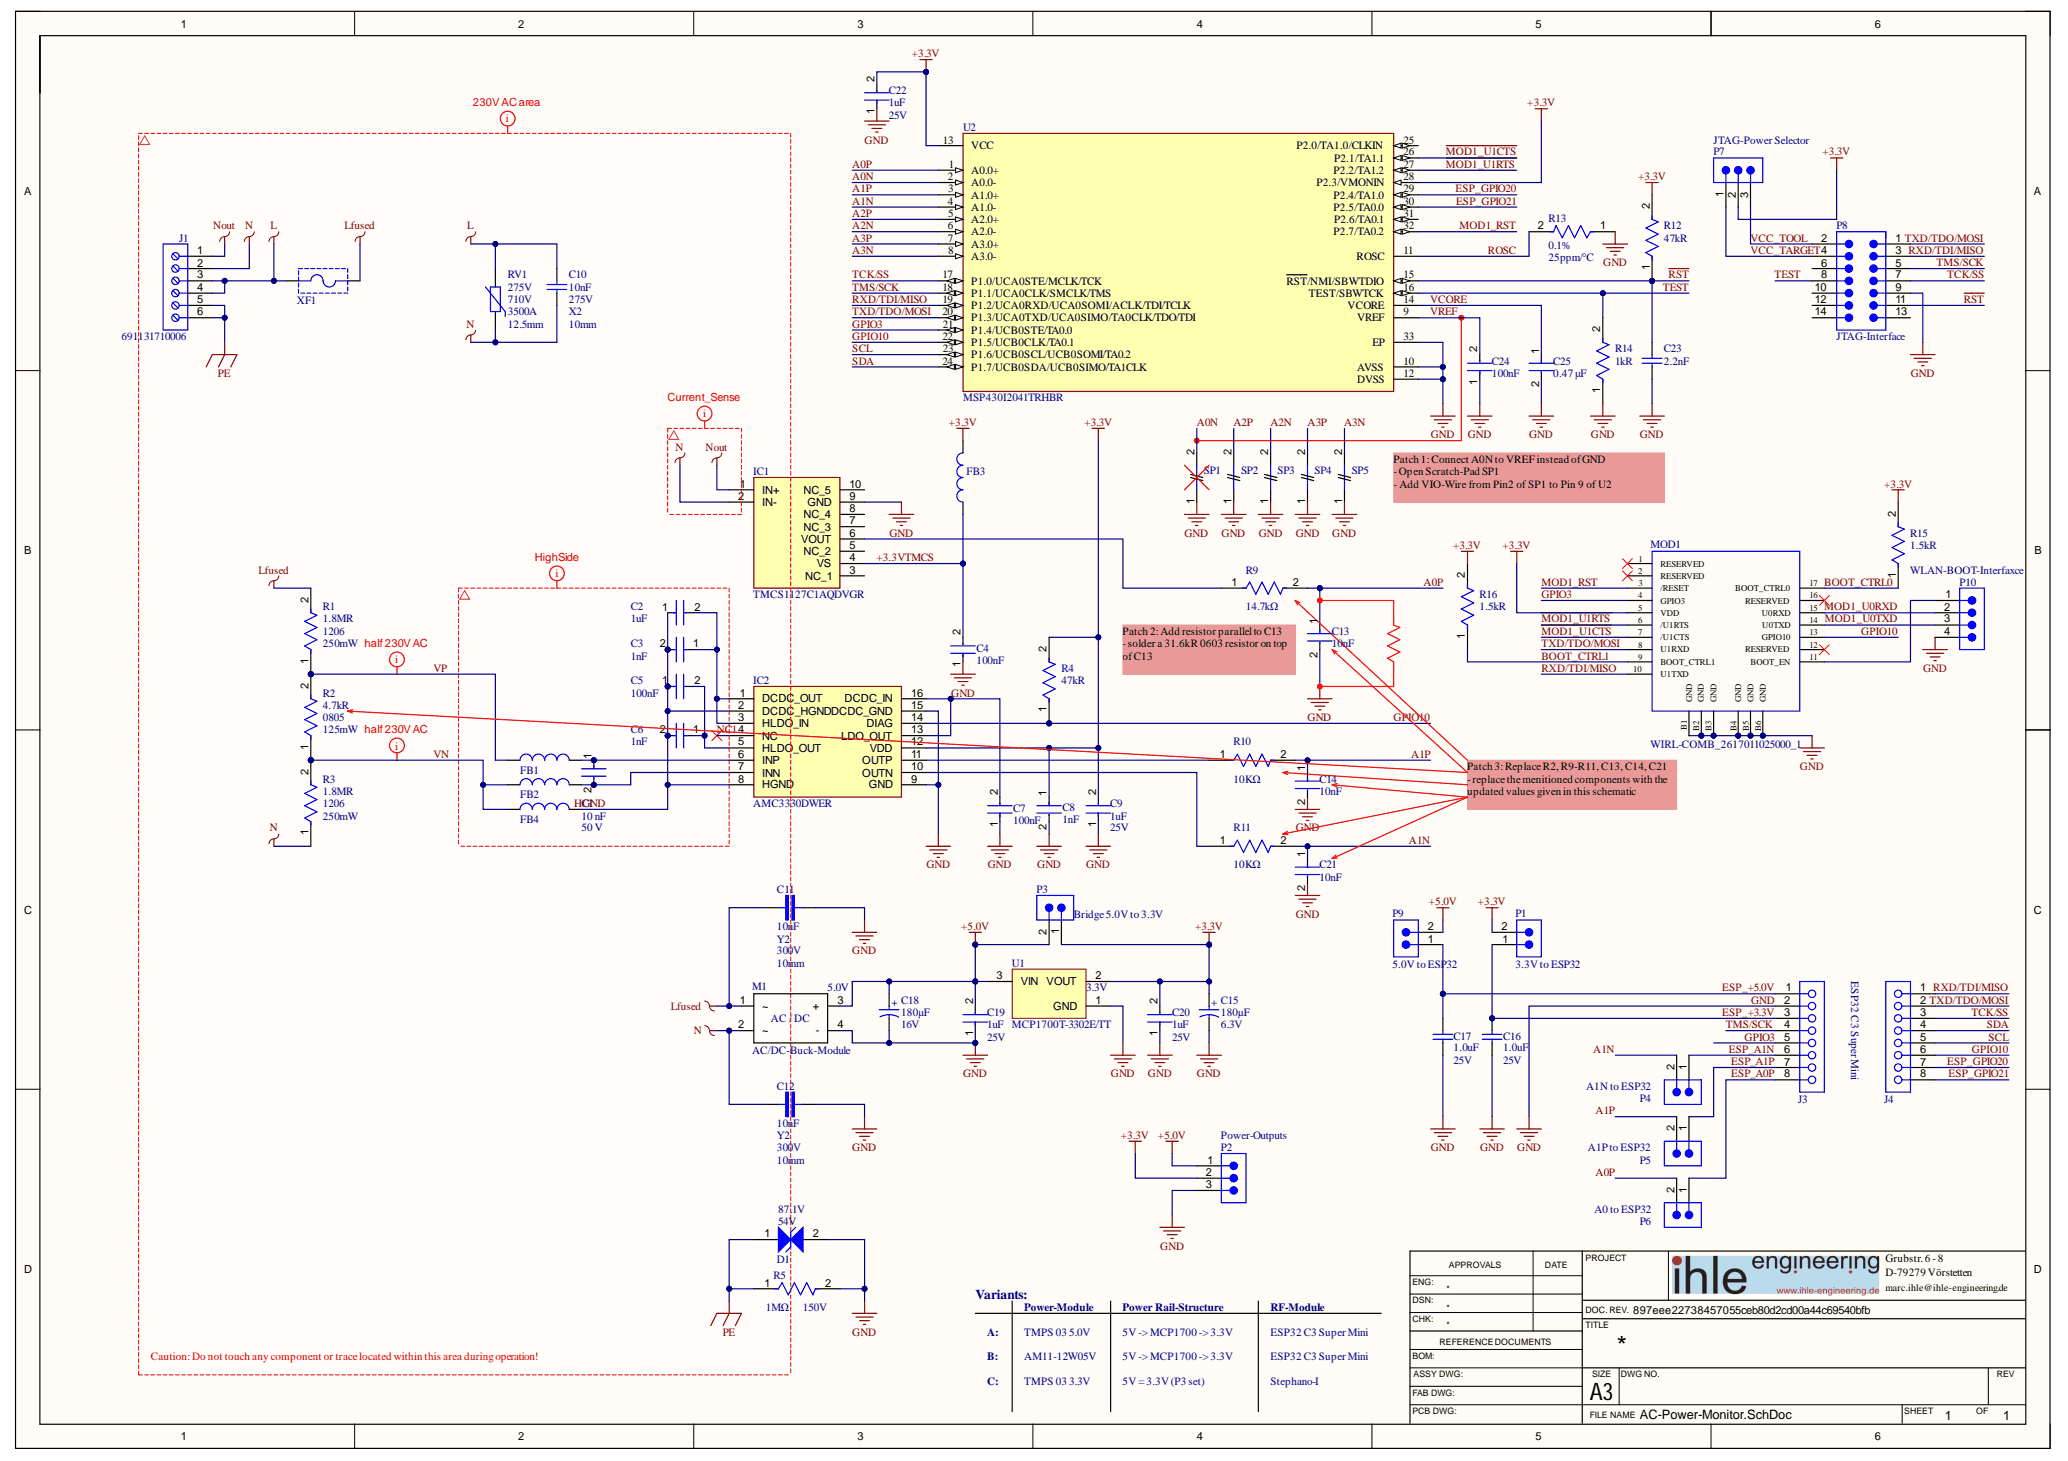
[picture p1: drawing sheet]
# Altium project AC-Power-Monitor.PrjPcb
1 sheet, 69 parts. Net scope: global (net labels, ports and power ports of the same name join across sheets).
Board file: AC-Power-Monitor.PcbDoc

## Sheet AC-Power-Monitor.SchDoc
size 420 x 297 mm; SheetNumber: 1; SheetTotal: 1; SPICEModelCacheGCRRSSDM: <root> / <DocumentId>GCRRSSDM</DocumentId> / <CacheFrame Number="0"> / <Model Name="0402_74269244182_1800ohm" Kind="CKT"> / <Text>******* / .subckt 0402_74269244182_1800ohm 1 2 / Rp 1 2 2726.742 / Cp 1 2 0.053399989p / Rs 1 N3 1.91 / L1 N3 2 3.050897u / .ends 0402_74269244182_1800ohm</Text> / </Model> / <Model Name="890324023006cs_10nf" Kind="CKT"> / <Text>******* / .subckt 890324023006CS_10nF 1 2 / Rser 1 3 0.135 / Lser 2 4 0.000000006652 / C1 3 4 0.00000001 / Rpar 3 4 30000000000 / .ends 890324023006CS_10nF</Text> / </Model> / <Model Name="875075155001_180uf" Kind="CKT"> / <Text>************************************************** / * Manufacturer:          Wurth Elektronik / * Kinds:                 Aluminum Polymer Capacitors / * Matchcode:             WCAP-PSLC / * Library Type:          LTspice / * Version:               rev22a / * Created/modified by:   Ella / * Date and Time:         6/1/2022 / * Team:                  eiSos EDA Service / * Contact:               libraries@we-online.com / ************************************************** / * Copyright(C) 2022 WÃ¼rth Elektronik eiSos GmbH &amp; Co. KG / * All Rights Reserved. / ************************************************** / * Disclaimer: While WÃ¼rth Elektronik eiSos has made every reasonable effort to ensure the accuracy / * of the simulation models provided, WÃ¼rth Elektronik eiSos does not guarantee the exemption of error on / * the simulation models, nor does WÃ¼rth Elektronik eiSos guarantee that the simulation model is current. / * WÃ¼rth Elektronik eiSos reserves the right to make any adjustments at any time without notice. / * WÃ¼rth Elektronik eiSos expressly disclaims all implied warranties regarding this simulation model. / ************************************************** / .subckt 875075155001_180uF 1 2 / Rser 1 3 0.0135478480891 / Lser 2 4 4.02110962E-09 / C1 3 4 0.00018 / Rpar 3 4 27777.7777777778 / .ends 875075155001_180uF</Text> / </Model> / <Model Name="875075355001_180uf" Kind="CKT"> / <Text>******* / .subckt 875075355001_180uF 1 2 / Rser 1 3 0.0104669984726 / Lser 2 4 3.95005494E-09 / C1 3 4 0.00018 / Rpar 3 4 27777.7777777778 / .ends 875075355001_180uF</Text> / </Model> / </CacheFrame> / </root>

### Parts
C1  value 10 nF  Voltage Rating: 50 V  [FP-CC0603-DA-MFG]  (hidden comment: CC0603KRX7R9BB103)
C2  Capacitance: 1uF  [FP-CGA3E-0_3-0_1-IPC_B]  (hidden comment: CGA3E1X7R1E105K080AC)
C3  Capacitance: 1nF  [FP-0603-L_1_6_0_15-W_0_81-IPC_B]  (hidden comment: 06035C102KAT2A)
C4  Capacitance: 100nF  [FP-CGA3E-0_3-0_1-IPC_A]  (hidden comment: CGA3E2X7R1H104K080AA)
C5  Capacitance: 100nF  [FP-CGA3E-0_3-0_1-IPC_C]  (hidden comment: CGA3E2X7R1H104K080AA)
C6  Capacitance: 1nF  [FP-0603-L_1_6_0_15-W_0_81-IPC_B]  (hidden comment: 06035C102KAT2A)
C7  Capacitance: 100nF  [FP-CGA3E-0_3-0_1-IPC_A]  (hidden comment: CGA3E2X7R1H104K080AA)
C8  Capacitance: 1nF  [FP-0603-L_1_6_0_15-W_0_81-IPC_A]  (hidden comment: 06035C102KAT2A)
C9  Capacitance: 1uF  Voltage Rating: 25V  [FP-CGA3E-0_3-0_1-IPC_A]  (hidden comment: CGA3E1X7R1E105K080AC)
C10  Pitch: 10mm  Rated Voltage (AC): 275V  Safty Class: X2  [WCAP-FTX2_L13W5H11_CS]  (hidden comment: 10nF)
C11  Capacitance: 10nF  Safty Class: Y2  Voltage (AC): 300V  Pitch: 10mm  [MKY22W2]  (hidden comment: MKY22W21003I00)
C12  Capacitance: 10nF  Safty Class: Y2  Voltage (AC): 300V  Pitch: 10mm  [MKY22W2]  (hidden comment: MKY22W21003I00)
C13  Capacitance: 10nF  [FP-0603-L_1_6_0_15-W_0_81-IPC_B]  (hidden comment: 06035C103KAT4A)
C14  Capacitance: 10nF  [FP-0603-L_1_6_0_15-W_0_81-IPC_B]  (hidden comment: 06035C103KAT4A)
C15  Rated Voltage (DC): 6.3V  [WCAP-PSLC_D8H11.7]  (hidden comment: 180µF)
C16  Capacitance: 1.0uF  Rated Voltage: 25V  [CAPC1608X87X35LL15T15]  (hidden comment: C0603C105K3RACTU)
C17  Capacitance: 1.0uF  Rated Voltage: 25V  [CAPC1608X87X35LL15T15]  (hidden comment: C0603C105K3RACTU)
C18  Rated Voltage (DC): 16V  [WCAP-PSLC_D8H11.7]  (hidden comment: 180µF)
C19  Capacitance: 1uF  Voltage Rating: 25V  [FP-CGA3E-0_3-0_1-IPC_A]  (hidden comment: CGA3E1X7R1E105K080AC)
C20  Capacitance: 1uF  Voltage Rating: 25V  [FP-CGA3E-0_3-0_1-IPC_A]  (hidden comment: CGA3E1X7R1E105K080AC)
C21  Capacitance: 10nF  [FP-0603-L_1_6_0_15-W_0_81-IPC_B]  (hidden comment: 06035C103KAT4A)
C22  Capacitance: 1uF  Voltage Rating: 25V  [FP-CGA3E-0_3-0_1-IPC_B]  (hidden comment: CGA3E1X7R1E105K080AC)
C23  Capacitance: 2.2nF  [WCAP-CSGP_0603_L1.6W0.8H0.8_Reflow]  (hidden comment: 885012206085)
C24  Capacitance: 100nF  [FP-CGA3E-0_3-0_1-IPC_B]  (hidden comment: CGA3E2X7R1H104K080AA)
C25  value 0.47 μF  [FP-C0603C-CF-IPC_B]  (hidden comment: C0603C474K4RACTU)
D1  Clamping Voltage: 87.1V  Operating Voltage (DC): 54V  [WE-TVSP_DO-214AC_Bidirectional]  (hidden comment: 400W, 54VDC)
FB1  1800Ohm  [WE-TMSB_0402_HF/HS/WB]  (value not drawn)
FB2  1800Ohm  [WE-TMSB_0402_HF/HS/WB]  (value not drawn)
FB3  1800Ohm  [WE-TMSB_0402_HF/HS/WB]  (value not drawn)
FB4  1800Ohm  [WE-TMSB_0402_HF/HS/WB]  (value not drawn)
IC1  TMCS1127C1AQDVGR  [TMCS1127C1AQDVGR]
IC2  AMC3330DWER  [SOIC127P1030X265-16N]
J1  691131710006  [691131710006]
J3  61300811821  [61300811821]  (value not drawn)
J4  61300811821  [61300811821]  (value not drawn)
M1  AC/DC-Buck-Module  Output Voltage: 5.0V  [TMPS 03]
MOD1  WIRL-COMB_2617011025000_1  [WE-FP-7]
P1  Purpose: 3.3V to ESP32  [61300211121]  (hidden comment: 61300211121)
P2  Purpose: Power-Outputs  [61300311121]  (hidden comment: 61300311121)
P3  Purpose: Bridge 5.0V to 3.3V  [61300211121]  (hidden comment: 61300211121)
P4  Purpose: A1N to ESP32  [61300211121]  (hidden comment: 61300211121)
P5  Purpose: A1P to ESP32  [61300211121]  (hidden comment: 61300211121)
P6  Purpose: A0 to ESP32  [61300211121]  (hidden comment: 61300211121)
P7  Purpose: JTAG-Power Selector  [61300311121]  (hidden comment: 61300311121)
P8  Purpose: JTAG-Interface  [61301421121]  (hidden comment: 61301421121)
P9  Purpose: 5.0V to ESP32  [61300211121]  (hidden comment: 61300211121)
P10  Purpose: WLAN-BOOT-Interfaxce  [61300411121]  (hidden comment: 61300411121)
R1  Power Rating: 250mW  Case/Package: 1206  Resistance: 1.8MR  [FP-RK73H2B-IPC_B]  (hidden comment: RK73H2BTTD1804F)
R2  Case/Package: 0805  Max Power Dissipation: 125mW  Resistance: 4.7kR  [FP-CRCW0805-e3-IPC_B]  (hidden comment: CRCW08054K70FKEA)
R3  Power Rating: 250mW  Case/Package: 1206  Resistance: 1.8MR  [FP-RK73H2B-IPC_B]  (hidden comment: RK73H2BTTD1804F)
R4  Resistance: 47kR  [FP-CRCW0603-e3-IPC_B]  (hidden comment: CRCW060347K0FKEA)
R5  value 1MΩ  Voltage Rating: 150V  [FP-CRGCQ0805-IPC_C]  (hidden comment: CRGCQ0805F1M0)
R9  value 14.7kΩ  [FP-ERA3A-IPC_B]  (hidden comment: ERA-3AEB1472V)
R10  value 10KΩ  [FP-RN731J-IPC_B]  (hidden comment: RN73C1J10KBTG)
R11  value 10KΩ  [FP-RN731J-IPC_B]  (hidden comment: RN73C1J10KBTG)
R12  Resistance: 47kR  [FP-KTR03-IPC_C]  (hidden comment: KTR03EZPF4702)
R13  Tolerance: 0.1%  Temperature Coefficient: 25ppm/°C  [FP-CPF0603-MFG]  (hidden comment: CPF0603B20KE1)
R14  Resistance: 1kR  [FP-AC0603-IPC_B]  (hidden comment: AC0603FR-071KL)
R15  Resistance: 1.5kR  [FP-CRCW0603-e3-IPC_A]  (hidden comment: CRCW06031K50FKEA)
R16  Resistance: 1.5kR  [FP-CRCW0603-e3-IPC_A]  (hidden comment: CRCW06031K50FKEA)
RV1  Diameter: 12.5mm  Clamping Voltage: 710V  Operating Voltage (AC): 275V  (Reverse) Peak Pulse Current: 3500A  [D12.5W6.5H16P1.3]  (hidden comment: 275VAC, 350VDC)
SP1  Scratch_NetTie  [Scratch_NetTie_0603]  (value not drawn)  (net tie, no BOM)
SP2  Scratch_NetTie  [Scratch_NetTie_0603]  (value not drawn)  (net tie, no BOM)
SP3  Scratch_NetTie  [Scratch_NetTie_0603]  (value not drawn)  (net tie, no BOM)
SP4  Scratch_NetTie  [Scratch_NetTie_0603]  (value not drawn)  (net tie, no BOM)
SP5  Scratch_NetTie  [Scratch_NetTie_0603]  (value not drawn)  (net tie, no BOM)
U1  MCP1700T-3302E/TT  Output Voltage: 3.3V  [SOT-23-TT3_L]
U2  MSP430I2041TRHBR  [FP-RHB0032M-MFG]
XF1  696106003002  [696106003002]  (value not drawn)

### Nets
+3.3V: C8.1 C9.2 C15.1(P) C20.2 C22.2 FB3.2 IC2.12(VDD) MOD1.5(VDD) P1.2 P2.2 P3.1 P7.2 R4.2 R12.2 R15.2 R16.2 U1.2(VOUT) U2.13(VCC) U2.28(P2.3/VMONIN)
+5.0V: C18.1(P) C19.2 M1.3(+) P2.1 P3.2 P9.2 U1.3(VIN)
GND: C4.1 C7.1 C8.2 C9.1 C11.2 C12.2 C13.2 C14.2 C15.2(N) C16.1 C17.1 C18.2(N) C19.1 C20.1 C21.2 C22.1 C23.1 C24.1 C25.2 D1.2 IC1.9(GND) IC2.9(GND) IC2.15(DCDC_GND) J3.2 M1.4(-) MOD1.B1(GND) MOD1.B2(GND) MOD1.B3(GND) MOD1.B4(GND) MOD1.B5(GND) MOD1.B6(GND) P2.3 P8.9 P10.4 R5.2 R13.1 R14.1 SP1.1 SP2.1 SP3.1 SP4.1 SP5.1 U1.1(GND) U2.10(AVSS) U2.12(DVSS) U2.33(EP)
L: C10.2 J1.3 J1.4 RV1.2 XF1.1
Lfused: C11.1 M1.1 R1.2 XF1.2
N: C10.1 C12.1 IC1.2(IN-) J1.2 M1.2 R3.1 RV1.1
Nout: IC1.1(IN+) J1.1
PE: D1.1 J1.5 J1.6 R5.1
+3.3VTMCS: C4.2 FB3.1 IC1.4(VS)
~{MOD1_U1CTS}: MOD1.7(/U1CTS) U2.26(P2.1/TA1.1)
~{MOD1_U1RTS}: MOD1.6(/U1RTS) U2.27(P2.2/TA1.2)
~{RST}: C23.2 P8.11 R12.1 U2.15(~{RST}/NMI/SBWTDIO)
A0N: SP1.2 U2.2(A0.0-)
A0P: C13.1 P6.2 R9.2 U2.1(A0.0+)
A1N: C21.1 P4.2 R11.2 U2.4(A1.0-)
A1P: C14.1 P5.2 R10.2 U2.3(A1.0+)
A2N: SP3.2 U2.6(A2.0-)
A2P: SP2.2 U2.5(A2.0+)
A3N: SP5.2 U2.8(A3.0-)
A3P: SP4.2 U2.7(A3.0+)
BOOT_CTRL0: MOD1.17(BOOT_CTRL0) R15.1
BOOT_CTRL1: MOD1.9(BOOT_CTRL1) R16.1
ESP_+3.3V: C16.2 J3.3 P1.1
ESP_+5.0V: C17.2 J3.1 P9.1
ESP_A0P: J3.8 P6.1
ESP_A1N: J3.6 P4.1
ESP_A1P: J3.7 P5.1
ESP_GPIO20: J4.7 U2.29(P2.4/TA1.0)
ESP_GPIO21: J4.8 U2.30(P2.5/TA0.0)
GPIO3: J3.5 MOD1.4(GPIO3) U2.21(P1.4/UCB0STE/TA0.0)
GPIO10: IC2.14(DIAG) J4.6 MOD1.13(GPIO10) R4.1 U2.22(P1.5/UCB0CLK/TA0.1)
HGND: C2.1 C3.2 C5.1 C6.2 FB4.2 IC2.2(DCDC_HGND) IC2.8(HGND)
MOD1_RST: MOD1.3(/RESET) U2.32(P2.7/TA0.2)
MOD1_U0RXD: MOD1.15(U0RXD) P10.2
MOD1_U0TXD: MOD1.14(U0TXD) P10.3
NC1: IC2.4(NC)
ROSC: R13.2 U2.11(ROSC)
RXD/TDI/MISO: J4.1 MOD1.10(U1TXD) P8.3 U2.19(P1.2/UCA0RXD/UCA0SOMI/ACLK/TDI/TCLK)
SCL: J4.5 U2.23(P1.6/UCB0SCL/UCB0SOMI/TA0.2)
SDA: J4.4 U2.24(P1.7/UCB0SDA/UCB0SIMO/TA1CLK)
TCK/SS: J4.3 P8.7 U2.17(P1.0/UCA0STE/MCLK/TCK)
TEST: P8.8 R14.2 U2.16(TEST/SBWTCK)
TMS/SCK: J3.4 P8.5 U2.18(P1.1/UCA0CLK/SMCLK/TMS)
TXD/TDO/MOSI: J4.2 MOD1.8(U1RXD) P8.1 U2.20(P1.3/UCA0TXD/UCA0SIMO/TA0CLK/TDO/TDI)
VCC_TARGET: P7.1 P8.4
VCC_TOOL: P7.3 P8.2
VCORE: C25.1 U2.14(VCORE)
VN: FB2.1 FB4.1 R2.1 R3.2
VP: FB1.1 R1.1 R2.2
VREF: C24.2 U2.9(VREF)
NetC1_1: C1.1 FB1.2 IC2.6(INP)
NetC1_2: C1.2 FB2.2 IC2.7(INN)
NetC2_2: C2.2 C3.1 IC2.1(DCDC_OUT) IC2.3(HLDO_IN)
NetC5_2: C5.2 C6.1 IC2.5(HLDO_OUT)
NetC7_2: C7.2 IC2.13(LDO_OUT) IC2.16(DCDC_IN)
NetIC1_6: IC1.6(VOUT) R9.1
NetIC2_10: IC2.10(OUTN) R11.1
NetIC2_11: IC2.11(OUTP) R10.1
NetMOD1_11: MOD1.11(BOOT_EN) P10.1

Not connected (* = marked no-connect by the designer): IC1 3(NC_1) 5(NC_2) 7(NC_3) 8(NC_4) 10(NC_5); MOD1 1(RESERVED)* 2(RESERVED)* 12(RESERVED)* 16(RESERVED)*; P8 6 10 12 13 14; U2 25(P2.0/TA1.0/CLKIN) 31(P2.6/TA0.1)

### Layout directives
net class 230V AC Net: HGND, L, Lfused, N, NC1, Nout, PE, VN, VP
net class HighSide: HGND, L, Lfused, N, NC1, Nout, PE, VN, VP
net class half 230V AC: VN, VP
net class Current_Sense: HGND, L, Lfused, N, NC1, Nout, PE, VN, VP

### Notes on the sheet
- Patch 1: Connect A0N to VREF instead of GND
  - Open Scratch-Pad SP1
  - Add VIO-Wire from Pin2 of SP1 to Pin 9 of U2
- Patch 2: Add resistor parallel to C13
  - solder a 31.6kR 0603 resistor on top of C13
- Patch 3: Replace R2, R9-R11, C13, C14, C21
  - replace the menitioned components with the updated values given in this schematic
- ESP32 C3 Super Mini
- Variants:
- A:
- Power-Module
- TMPS 03 5.0V
- Power Rail-Structure
- 5V -> MCP1700 -> 3.3V
- RF-Module
- Caution: Do not touch any component or trace located within this area during operation!
- B:
- C:
- AM11-12W05V
- TMPS 03 3.3V
- 5V = 3.3V (P3 set)
- Stephano-I

## Assembly variants
A: not fitted C18 MOD1 U1
B: not fitted MOD1; alternate parts M1 -> AC/DC-Buck-Module
C: not fitted J3 J4 P4 P5 P6
